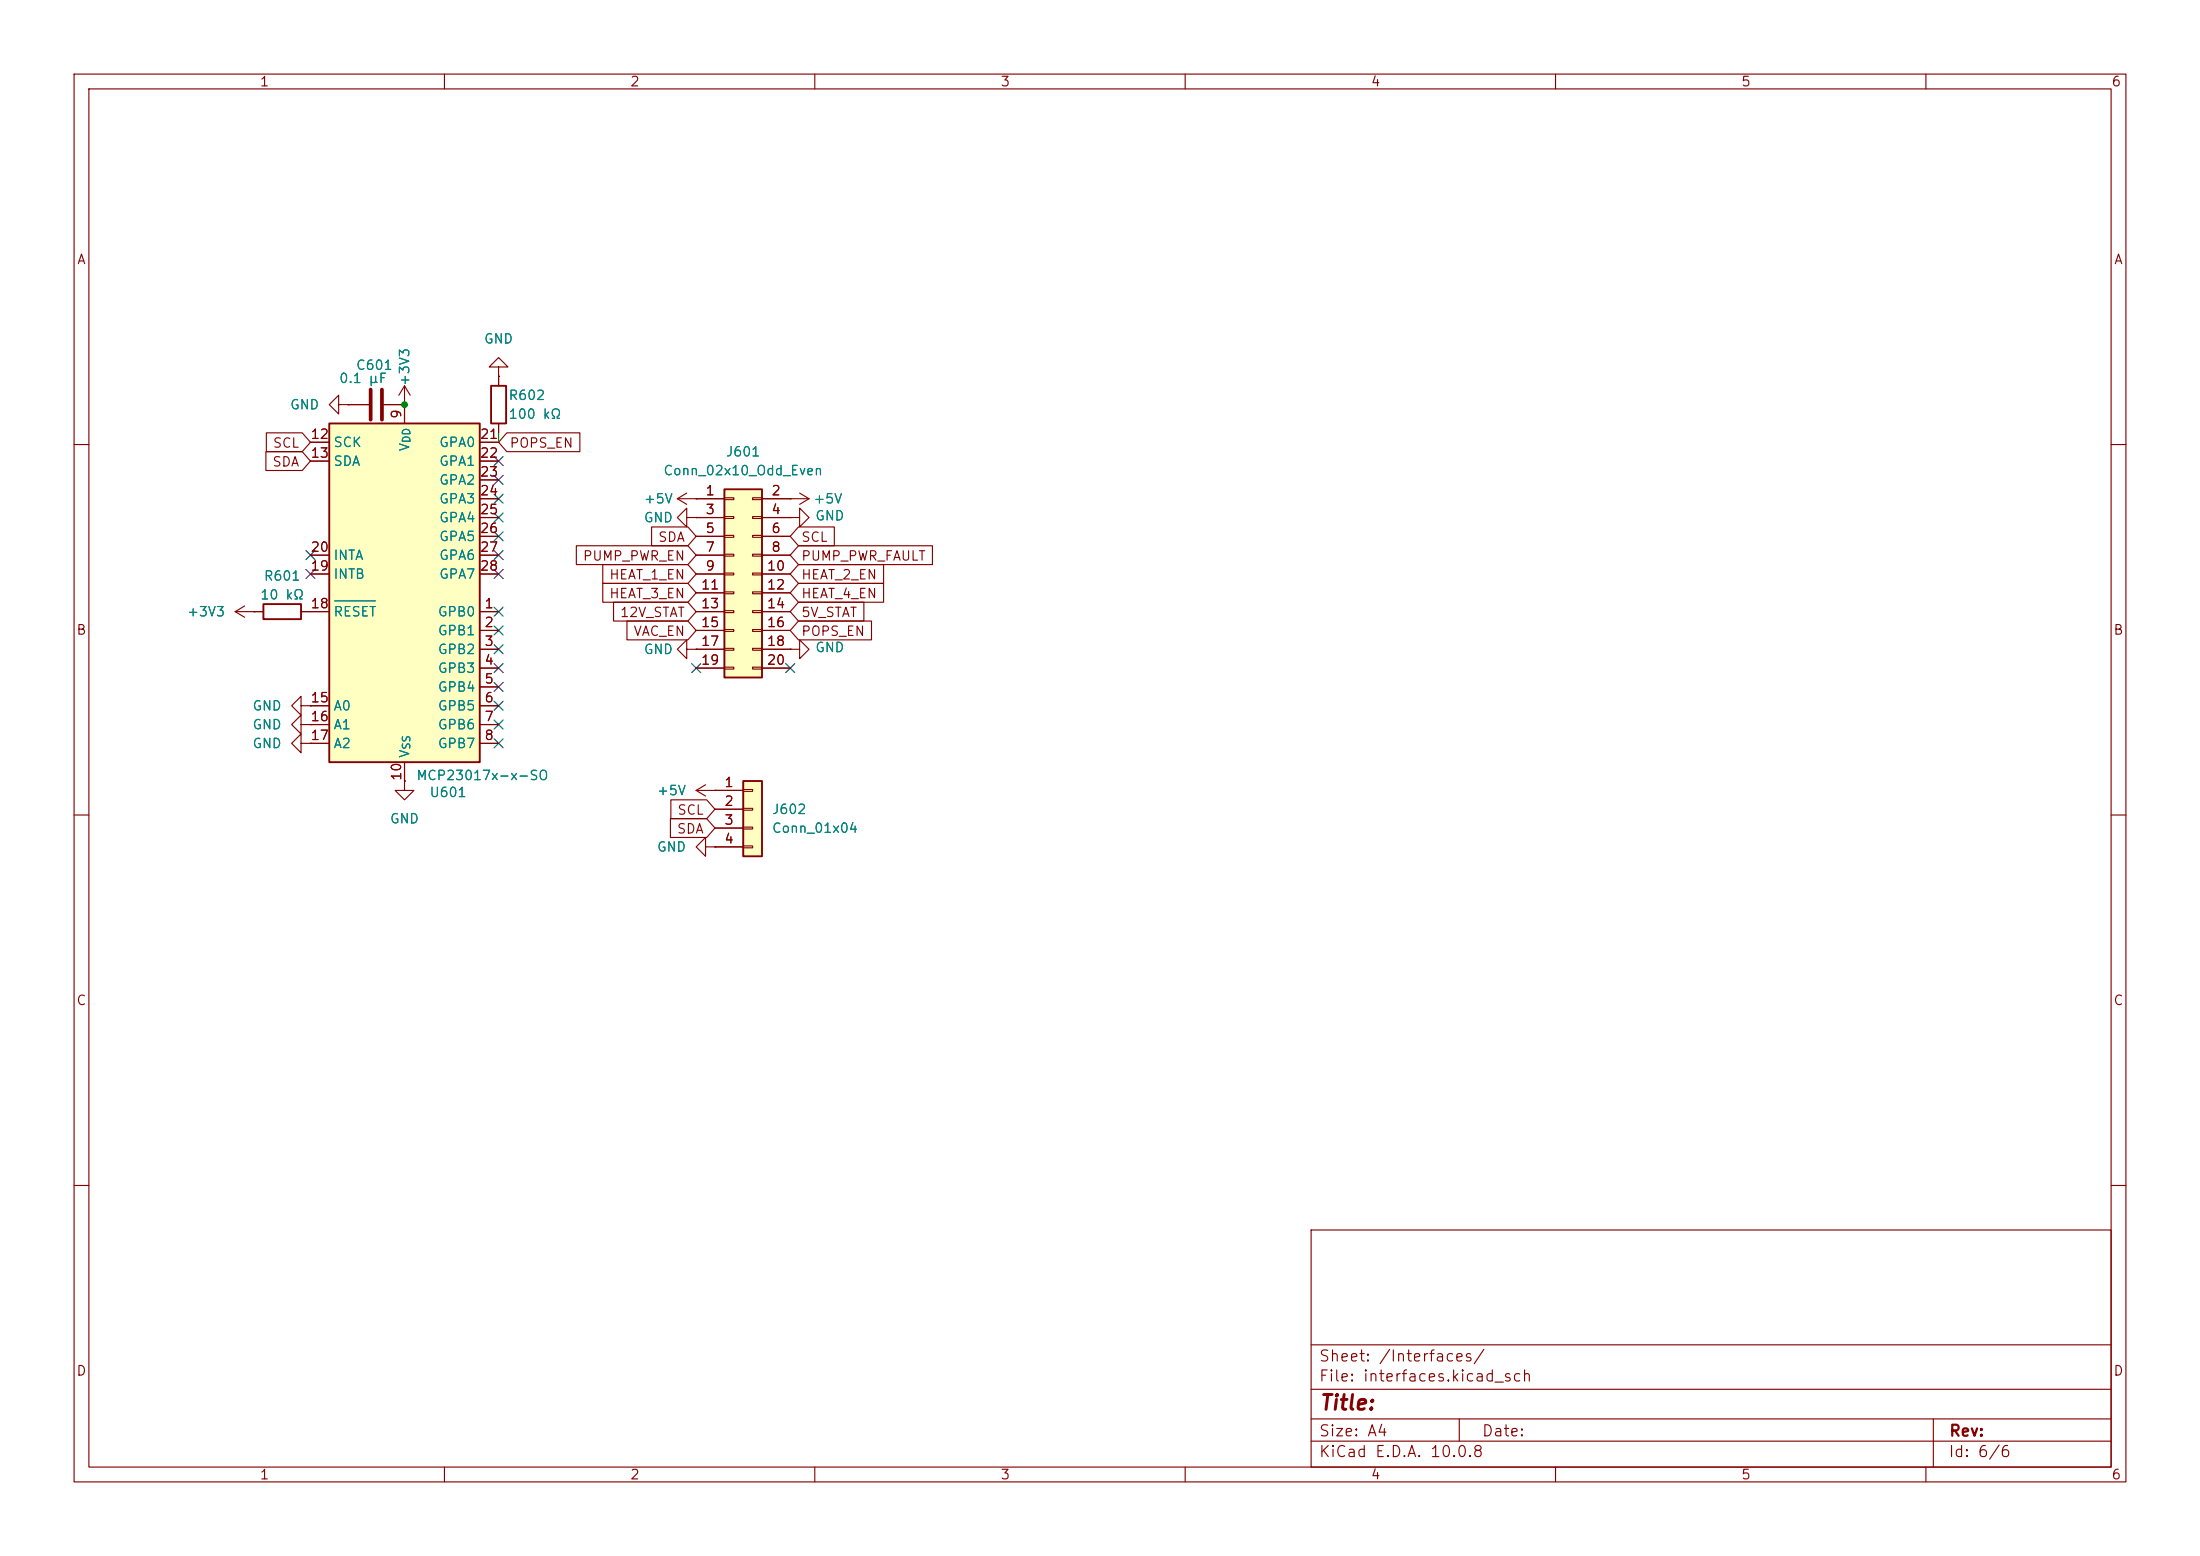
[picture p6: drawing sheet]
<svg xmlns="http://www.w3.org/2000/svg" width="297mm" height="210mm" viewBox="0 0 297 210" stroke-linecap="round" stroke-linejoin="round" font-family="sans-serif">
<g fill="none" stroke="#840000" stroke-width=".15">
<path d="M10 10h277v190h-277zM12 12h273v186h-273zM60 10v2M110 10v2M160 10v2M210 10v2M260 10v2M10 60h2M92.7 69.9v-1.3l-1.3 1.3 1.3 1.2v-1.2h1.3M94 69.9h.1M285 60h2M10 110h2"/>
<path d="M285 110h2M10 160h2M177 166h108v32h-108zM285 160h2M60 198v2M110 198v2M160 198v2M177 194.5h108M177 191.5h108M177 187.5h108M177 181.5h108M197 191.5v3"/>
<path d="M210 198v2M260 198v2M261 191.5v6.5"/>
</g>
<path d="M100.3 105.4h2.6v10.2h-2.6z" fill="#ffffc2"/>
<path d="M66.3 52.1h2v5.1h-2zM35.6 81.5h5v2.1h-5zM100.3 105.4h2.6v10.2h-2.6z" fill="none" stroke="#840000" stroke-width=".25"/>
<g fill="none" stroke="#840000" stroke-width=".15">
<path d="M45.7 54.6v-1.3l-1.3 1.3 1.3 1.3v-1.3h1.3M47 54.6h.1M47 54.6h2.8M51.8 54.6h2.8M54.6 54.6h.1M54.6 52.1l-.8 1.2M54.6 52.1l.8 1.2M54.6 52.1v2.5M67.3 49.5h1.3l-1.3-1.2-1.3 1.2h1.3v1.3M67.3 50.8h.1M67.3 50.8v1.3M67.3 57.2v1.2"/>
<path d="M106.7 69.9h1.2v-1.3l1.3 1.3-1.3 1.2v-1.2M106.7 69.9h.1M31.7 82.6l1.3 .7M31.7 82.6h3.9M33 81.8l-1.3 .8M34.3 82.6h.1M40.6 82.6h1.3M92.7 87.6v-1.2l-1.3 1.2 1.3 1.3v-1.3h1.3M94 87.6h.1M40.6 100.3v-1.2l-1.2 1.2 1.2 1.3v-1.3h1.3M41.9 100.3h.1M94 106.7h6.3"/>
<path d="M94 106.7l1.2 .7M95.2 105.9l-1.2 .8M96.5 106.7h.1M96.5 109.2h3.8M96.5 111.8h3.8M96.5 114.3h3.8M100.3 106.6h1.3v.2h-1.3zM100.3 109.1h1.3v.2h-1.3zM100.3 111.6h1.3v.3h-1.3zM100.3 114.2h1.3v.2h-1.3z"/>
</g>
<path d="M50 52.6v4M51.6 52.6v4" fill="none" stroke="#840000" stroke-width=".51"/>
<path d="M44.4 57.2h20.4v45.7h-20.4z" fill="#ffffc2"/>
<path d="M44.4 57.2h20.4v45.7h-20.4z" fill="none" stroke="#840000" stroke-width=".25"/>
<g fill="none" stroke="#840000" stroke-width=".15">
<path d="M41.9 59.7h2.5M54.6 54.6v2.6M64.8 59.7h2.5M41.9 62.2h2.5M41.9 77.5h2.5M41.9 74.9h2.5M64.8 62.2h2.5M64.8 77.5h2.5M64.8 74.9h2.5M64.8 64.8h2.5M64.8 67.3h2.5M64.8 69.9h2.5"/>
<path d="M64.8 72.4h2.5M41.9 82.6h2.5M41.9 95.3h2.5M41.9 97.8h2.5M64.8 82.6h2.5M64.8 85.1h2.5M64.8 87.6h2.5M64.8 90.2h2.5M64.8 92.7h2.5M64.8 95.3h2.5M64.8 97.8h2.5M41.9 100.3h2.5"/>
<path d="M54.6 102.9v2.5M64.8 100.3h2.5"/>
</g>
<path d="M45.2 81.1h5.5" fill="none" stroke="#008484" stroke-width=".15"/>
<path d="M97.8 66h5.1v25.4h-5.1z" fill="#ffffc2"/>
<path d="M97.8 66h5.1v25.4h-5.1z" fill="none" stroke="#840000" stroke-width=".25"/>
<g fill="none" stroke="#840000" stroke-width=".15">
<path d="M36 58.4h4.8l1.1 1.3-1.1 1.3h-4.8zM41.9 59.7h2.5M47 54.6h.1M47 54.6h2.8M51.8 54.6h2.8M54.6 54.6h.1M54.6 54.6v2.6M64.8 59.7h2.5M67.3 50.8h.1M67.3 50.8v1.3M67.3 57.2v1.2M68.4 58.4h9.9v2.6h-9.9l-1.1-1.3z"/>
<path d="M35.9 61h4.9l1.1 1.2-1.1 1.3h-4.9zM41.9 74.9h2.5M41.9 77.5h2.5M41.9 62.2h2.5M64.8 67.3h2.5M64.8 69.9h2.5M64.8 72.4h2.5M64.8 74.9h2.5M64.8 77.5h2.5M64.8 62.2h2.5M64.8 64.8h2.5M77.8 73.7h15.1l1.1 1.2-1.1 1.3h-15.1z"/>
<path d="M81.4 76.2h11.5l1.1 1.3-1.1 1.2h-11.5zM81.4 78.7h11.5l1.1 1.3-1.1 1.3h-11.5zM88 71.1h4.9l1.1 1.3-1.1 1.3h-4.9zM91.4 67.3h6.4M91.4 67.3l1.3 .8M92.7 66.5l-1.3 .8M94 67.3h.1M94 69.9h.1M94 69.9h3.8M94 72.4h3.8M94 74.9h3.8M94 77.5h3.8"/>
<path d="M97.8 67.2h1.3v.2h-1.3zM97.8 69.7h1.3v.3h-1.3zM97.8 72.3h1.3v.2h-1.3zM97.8 74.8h1.3v.3h-1.3zM97.8 77.3h1.3v.3h-1.3zM97.8 79.9h1.3v.2h-1.3zM101.6 67.2h1.3v.2h-1.3zM101.6 69.7h1.3v.3h-1.3zM101.6 72.3h1.3v.2h-1.3zM101.6 74.8h1.3v.3h-1.3zM101.6 77.3h1.3v.3h-1.3zM101.6 79.9h1.3v.2h-1.3z"/>
<path d="M102.9 67.3h6.3M102.9 69.9h3.8M102.9 72.4h3.8M102.9 74.9h3.8M102.9 77.5h3.8M106.7 67.3h.1M106.7 69.9h.1M107.8 73.7h18.1v2.5h-18.1l-1.1-1.3zM107.8 71.1h4.8v2.6h-4.8l-1.1-1.3zM107.8 78.7h11.5v2.6h-11.5l-1.1-1.3zM107.8 76.2h11.5v2.5h-11.5l-1.1-1.2zM107.9 66.5l1.3 .8"/>
<path d="M109.2 67.3l-1.3 .8M34.3 82.6h.1M34.3 82.6h1.3M40.6 95.3v-1.3l-1.2 1.3 1.2 1.2v-1.2h1.3M40.6 97.8v-1.3l-1.2 1.3 1.2 1.3v-1.3h1.3M40.6 82.6h3.8M41.9 95.3h.1M41.9 97.8h.1M41.9 95.3h2.5M41.9 97.8h2.5M64.8 82.6h2.5M64.8 85.1h2.5"/>
<path d="M64.8 87.6h2.5M64.8 90.2h2.5M64.8 92.7h2.5M64.8 95.3h2.5M64.8 97.8h2.5M82.8 81.3h10.1l1.1 1.3-1.1 1.2h-10.1zM84.6 83.8h8.3l1.1 1.3-1.1 1.3h-8.3zM94 87.6h.1M94 80h3.8M94 82.6h3.8M94 85.1h3.8M94 87.6h3.8"/>
<path d="M94 90.2h3.8M97.8 82.4h1.3v.3h-1.3zM97.8 85h1.3v.2h-1.3zM97.8 87.5h1.3v.3h-1.3zM97.8 90h1.3v.3h-1.3zM101.6 82.4h1.3v.3h-1.3zM101.6 85h1.3v.2h-1.3zM101.6 87.5h1.3v.3h-1.3zM101.6 90h1.3v.3h-1.3zM102.9 80h3.8M102.9 82.6h3.8M102.9 85.1h3.8"/>
<path d="M102.9 87.6h3.8M102.9 90.2h3.8M106.7 87.6h1.2v-1.2l1.3 1.2-1.3 1.3v-1.3M106.7 87.6h.1M107.8 81.3h8.8v2.5h-8.8l-1.1-1.2zM107.8 83.8h9.9v2.6h-9.9l-1.1-1.3zM41.9 100.3h.1M41.9 100.3h2.5M54.6 105.4v1.3h1.3l-1.3 1.3-1.3-1.3h1.3M54.6 105.4h.1M54.6 102.9v2.5M64.8 100.3h2.5"/>
<path d="M90.5 110.5h4.9l1.1 1.3-1.1 1.2h-4.9zM90.6 107.9h4.8l1.1 1.3-1.1 1.3h-4.8zM95.2 114.3v-1.3l-1.2 1.3 1.2 1.3v-1.3h1.3M96.5 114.3h.1M96.5 106.7h.1M96.5 106.7h3.8M96.5 109.2h3.8M96.5 111.8h3.8M96.5 114.3h3.8"/>
</g>
<path d="M67.3 58.4v1.3" fill="none" stroke="#008400" stroke-width=".15"/>
<g fill="none" stroke="#000084" stroke-width=".15">
<path d="M41.3 76.9l1.2 1.2M41.3 74.3l1.2 1.2M42.5 76.9l-1.2 1.2M42.5 74.3l-1.2 1.2M66.7 69.2l1.2 1.3M66.7 66.7l1.2 1.2M66.7 64.2l1.2 1.2M66.7 61.6l1.2 1.2M66.7 76.9l1.2 1.2M66.7 74.3l1.2 1.2M66.7 71.8l1.2 1.2M67.9 69.2l-1.2 1.3"/>
<path d="M67.9 66.7l-1.2 1.2M67.9 64.2l-1.2 1.2M67.9 61.6l-1.2 1.2M67.9 76.9l-1.2 1.2M67.9 74.3l-1.2 1.2M67.9 71.8l-1.2 1.2M66.7 99.7l1.2 1.2M66.7 97.2l1.2 1.2M66.7 81.9l1.2 1.3M66.7 94.6l1.2 1.3M66.7 92.1l1.2 1.2M66.7 89.6l1.2 1.2"/>
<path d="M66.7 87l1.2 1.2M66.7 84.5l1.2 1.2M67.9 99.7l-1.2 1.2M67.9 97.2l-1.2 1.2M67.9 81.9l-1.2 1.3M67.9 94.6l-1.2 1.3M67.9 92.1l-1.2 1.2M67.9 89.6l-1.2 1.2M67.9 87l-1.2 1.2M67.9 84.5l-1.2 1.2M93.4 89.6l1.2 1.2M94.6 89.6l-1.2 1.2"/>
<path d="M106.1 89.6l1.2 1.2M107.3 89.6l-1.2 1.2"/>
</g>
<path d="M45.2 81.1h5.5" fill="none" stroke="#008484" stroke-width=".15"/>
<circle cx="54.6" cy="54.6" r=".46" fill="#008400"/>
<text font-size="2" fill="#840000" x="178" y="190.8">Title:</text>
<g font-size="1.5" fill="#840000">
<text x="178" y="184.1">Sheet: /Interfaces/</text>
<text x="178" y="186.8">File: interfaces.kicad_sch</text>
<text x="178" y="197">KiCad E.D.A. 10.0.8</text>
<text x="178" y="194.2">Size: A4</text>
<text x="200" y="194.2">Date:</text>
<text x="263" y="197">Id: 6/6</text>
<text x="263" y="194.2">Rev:</text>
</g>
<g font-size="1.3" fill="#840000">
<text x="35" y="12">1</text>
<text x="85" y="12">2</text>
<text x="135" y="12">3</text>
<text x="185" y="12">4</text>
<text x="235" y="12">5</text>
<text x="285" y="12">6</text>
<text x="10.3" y="36">A</text>
<text x="285.3" y="36">A</text>
<text x="41.8" y="59.6">12</text>
<text x="54.5" y="56.6" transform="rotate(-90 54.5 56.6)">9</text>
<text x="64.7" y="59.6">21</text>
<text x="36.7" y="63.3">SDA</text>
<text x="36.7" y="60.7">SCL</text>
<text x="41.8" y="62.1">13</text>
<text x="64.7" y="62.1">22</text>
<text x="64.7" y="64.6">23</text>
<text x="68.7" y="60.7">POPS_EN</text>
<text x="64.7" y="67.2">24</text>
<text x="64.7" y="69.7">25</text>
<text x="95.2" y="67.2">1</text>
<text x="95.2" y="69.7">3</text>
<text x="104" y="67.2">2</text>
<text x="104" y="69.7">4</text>
<text x="41.8" y="77.3">19</text>
<text x="41.8" y="74.8">20</text>
<text x="64.7" y="72.3">26</text>
<text x="64.7" y="74.8">27</text>
<text x="64.7" y="77.3">28</text>
<text x="78.6" y="76">PUMP_PWR_EN</text>
<text x="88.8" y="73.4">SDA</text>
<text x="95.2" y="72.3">5</text>
<text x="95.2" y="74.8">7</text>
<text x="95.2" y="77.3">9</text>
<text x="103.4" y="77.3">10</text>
<text x="104" y="72.3">6</text>
<text x="104" y="74.8">8</text>
<text x="108.1" y="76">PUMP_PWR_FAULT</text>
<text x="108.1" y="73.4">SCL</text>
<text x="41.8" y="82.4">18</text>
<text x="65.3" y="82.4">1</text>
<text x="82.2" y="78.5">HEAT_1_EN</text>
<text x="82.2" y="81.1">HEAT_3_EN</text>
<text x="83.6" y="83.6">12V_STAT</text>
<text x="94.5" y="79.9">11</text>
<text x="94.5" y="82.4">13</text>
<text x="103.4" y="79.9">12</text>
<text x="103.4" y="82.4">14</text>
<text x="108.1" y="83.6">5V_STAT</text>
<text x="108.1" y="81.1">HEAT_4_EN</text>
<text x="108.1" y="78.5">HEAT_2_EN</text>
<text x="10.2" y="86">B</text>
<text x="65.3" y="85">2</text>
<text x="65.3" y="87.5">3</text>
<text x="85.4" y="86.1">VAC_EN</text>
<text x="94.5" y="85">15</text>
<text x="94.5" y="87.5">17</text>
<text x="103.4" y="85">16</text>
<text x="103.4" y="87.5">18</text>
<text x="108.1" y="86.1">POPS_EN</text>
<text x="285.2" y="86">B</text>
<text x="41.8" y="95.1">15</text>
<text x="65.3" y="90">4</text>
<text x="65.3" y="92.6">5</text>
<text x="65.3" y="95.1">6</text>
<text x="94.5" y="90">19</text>
<text x="103.4" y="90">20</text>
<text x="41.8" y="97.7">16</text>
<text x="41.8" y="100.2">17</text>
<text x="65.3" y="97.7">7</text>
<text x="65.3" y="100.2">8</text>
<text x="54.5" y="105.5" transform="rotate(-90 54.5 105.5)">10</text>
<text x="97.7" y="106.5">1</text>
<text x="91.3" y="112.8">SDA</text>
<text x="91.4" y="110.3">SCL</text>
<text x="97.7" y="109.1">2</text>
<text x="97.7" y="111.6">3</text>
<text x="97.7" y="114.2">4</text>
<text x="10.2" y="136">C</text>
<text x="285.2" y="136">C</text>
<text x="10.2" y="186">D</text>
<text x="285.2" y="186">D</text>
<text x="35" y="200">1</text>
<text x="85" y="200">2</text>
<text x="135" y="200">3</text>
<text x="185" y="200">4</text>
<text x="235" y="200">5</text>
<text x="285" y="200">6</text>
</g>
<g font-size="1.3" fill="#008484">
<text x="65.2" y="46.7">GND</text>
<text x="45.7" y="52">0.1 µF</text>
<text x="48" y="50.2">C601</text>
<text x="55.6" y="52.2" transform="rotate(-90 55.6 52.2)">+3V3</text>
<text x="39.1" y="55.6">GND</text>
<text x="68.6" y="54.3">R602</text>
<text x="68.6" y="56.8">100 kΩ</text>
<text x="44.9" y="60.7">SCK</text>
<text x="44.9" y="63.2">SDA</text>
<text x="55.6" y="61" transform="rotate(-90 55.6 61)">V</text>
<text x="59.2" y="60.7">GPA0</text>
<text x="59.2" y="63.2">GPA1</text>
<text x="59.2" y="65.7">GPA2</text>
<text x="89.5" y="64.5">Conn_02x10_Odd_Even</text>
<text x="97.9" y="61.9">J601</text>
<text x="59.2" y="68.3">GPA3</text>
<text x="59.2" y="70.8">GPA4</text>
<text x="86.8" y="70.8">GND</text>
<text x="86.8" y="68.3">+5V</text>
<text x="109.7" y="68.3">+5V</text>
<text x="110" y="70.6">GND</text>
<text x="44.9" y="75.9">INTA</text>
<text x="59.2" y="73.4">GPA5</text>
<text x="59.2" y="75.9">GPA6</text>
<text x="25.2" y="83.5">+3V3</text>
<text x="35" y="81.2">10 kΩ</text>
<text x="35.5" y="78.7">R601</text>
<text x="44.9" y="83.5">RESET</text>
<text x="44.9" y="78.4">INTB</text>
<text x="59" y="83.5">GPB0</text>
<text x="59.2" y="78.4">GPA7</text>
<text x="59" y="86.1">GPB1</text>
<text x="59" y="88.6">GPB2</text>
<text x="86.8" y="88.6">GND</text>
<text x="110" y="88.3">GND</text>
<text x="59" y="91.1">GPB3</text>
<text x="59" y="93.7">GPB4</text>
<text x="34" y="101.3">GND</text>
<text x="34" y="96.2">GND</text>
<text x="34" y="98.8">GND</text>
<text x="44.9" y="96.2">A0</text>
<text x="44.9" y="98.8">A1</text>
<text x="44.9" y="101.3">A2</text>
<text x="59" y="96.2">GPB5</text>
<text x="59" y="98.8">GPB6</text>
<text x="59" y="101.3">GPB7</text>
<text x="55.6" y="102.4" transform="rotate(-90 55.6 102.4)">V</text>
<text x="56.1" y="105.6">MCP23017x-x-SO</text>
<text x="57.9" y="107.9">U601</text>
<text x="88.6" y="107.6">+5V</text>
<text x="52.5" y="111.5">GND</text>
<text x="104.1" y="110.2">J602</text>
<text x="104.1" y="112.7">Conn_01x04</text>
<text x="88.6" y="115.3">GND</text>
</g>
<g font-size="1" fill="#008484">
<text x="55.6" y="59.9" transform="rotate(-90 55.6 59.9)">DD</text>
<text x="55.6" y="101.3" transform="rotate(-90 55.6 101.3)">SS</text>
</g>
</svg>
